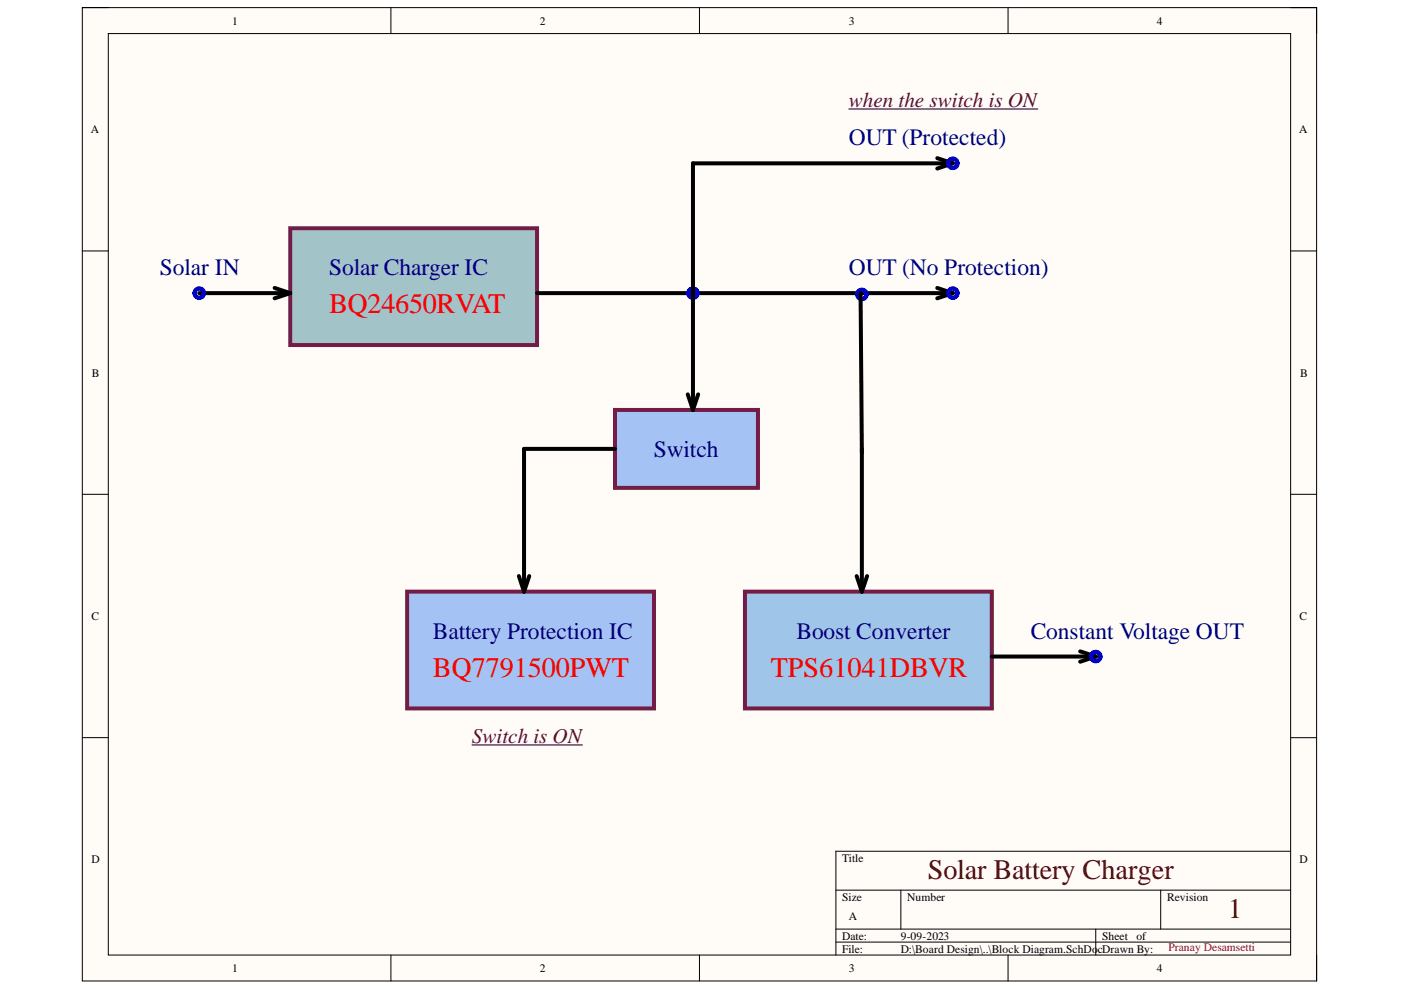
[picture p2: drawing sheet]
<svg xmlns="http://www.w3.org/2000/svg" width="297mm" height="210mm" viewBox="0 0 297 210" stroke-linecap="round" stroke-linejoin="round" font-family="sans-serif">
<path d="M17.5 1.6h261.6v206.4h-261.6z" fill-rule="evenodd" fill="#fffcf8"/>
<path d="M17.5 1.6h261.6v206.4h-261.6z" fill="none" stroke="#000" stroke-width=".21"/>
<path d="M23 7.1h250.6v195.4h-250.6z" fill-rule="evenodd" fill="#fffcf8"/>
<g fill="none" stroke="#000" stroke-width=".21">
<path d="M17.4 1.6h5.6M23 7.1h250.6v195.4h-250.6zM82.9 1.6v5.5M148.3 1.6v5.5M213.7 1.6v5.5M273.6 1.6h5.5v5.5M17.4 53.2h5.6M273.6 53.2h5.5M17.4 104.8h5.6M273.6 104.8h5.5M17.4 156.4h5.6M273.6 156.4h5.5"/>
<path d="M177.2 188.7h96.4M177.2 197h96.4M177.2 199.7h96.4M191 188.7v8.3M232.3 197v5.5M246.1 188.7v8.3M273.6 180.5h-96.4v22M82.9 202.5v5.5M148.3 202.5v5.5M213.7 202.5v5.5M279.1 202.5v5.5"/>
</g>
<path d="M61.5 48.4h52.4v24.8h-52.4z" fill-rule="evenodd" fill="#a2c4c9"/>
<path d="M61.5 48.4h52.4v24.8h-52.4z" fill="none" stroke="#741b47" stroke-width=".85"/>
<path d="M86.3 125.4h52.4v24.8h-52.4z" fill-rule="evenodd" fill="#a4c2f4"/>
<path d="M86.3 125.4h52.4v24.8h-52.4z" fill="none" stroke="#741b47" stroke-width=".85"/>
<path d="M157.9 125.4h52.4v24.8h-52.4z" fill-rule="evenodd" fill="#9fc5e8"/>
<path d="M157.9 125.4h52.4v24.8h-52.4z" fill="none" stroke="#741b47" stroke-width=".85"/>
<path d="M130.4 86.9h30.3v16.5h-30.3z" fill-rule="evenodd" fill="#a4c2f4"/>
<path d="M130.4 86.9h30.3v16.5h-30.3z" fill="none" stroke="#741b47" stroke-width=".85"/>
<g fill="none" stroke="#000" stroke-width=".85">
<path d="M198.7 33.5l3.3 1.1M202 34.6h-55.1v52.3M202 34.6l-3.3 1.1M42.2 62.2h19.3M58.2 61l3.3 1.2M61.5 62.2l-3.3 1M113.9 62.2h88.1M182.5 62.2l.2 33.8M198.7 61.1l3.3 1.1M202 62.2l-3.3 1M130.4 95.2h-19.3v30.2M145.8 83.6l1.1 3.3"/>
<path d="M148 83.6l-1.1 3.3M182.7 95.2v30.2M110 122.1l1.1 3.3M112.2 122.1l-1.1 3.3M181.6 122.1l1.1 3.3M183.8 122.1l-1.1 3.3M210.3 139.2h22M229 138.1l3.3 1.1M232.3 139.2l-3.3 1.1"/>
</g>
<g fill="none" stroke="#00f" stroke-width=".85">
<circle cx="202" cy="34.6" r=".99"/>
<circle cx="42.2" cy="62.2" r="1"/>
<circle cx="42.2" cy="62.2" r=".99"/>
<circle cx="146.9" cy="62.2" r=".99"/>
<circle cx="182.7" cy="62.4" r=".99"/>
<circle cx="202" cy="62.2" r=".99"/>
<circle cx="232.3" cy="139.2" r="1"/>
</g>
<path d="M180 23.1h40M100.1 157.9h23.4" fill="none" stroke="#4c1130" stroke-width=".25"/>
<g font-size="6" fill="#f00">
<text x="69.8" y="66.4">BQ24650RVAT</text>
<text x="91.8" y="143.4">BQ7791500PWT</text>
<text x="163.4" y="143.4">TPS61041DBVR</text>
</g>
<g font-size="6" fill="#5b0f00">
<text x="196.7" y="186.4">Solar Battery Charger</text>
<text x="260.4" y="194.6">1</text>
</g>
<g font-size="5" fill="#000080">
<text x="180" y="30.8">OUT (Protected)</text>
<text x="33.9" y="58.4">Solar IN</text>
<text x="69.8" y="58.4">Solar Charger IC</text>
<text x="180" y="58.4">OUT (No Protection)</text>
<text x="138.6" y="96.9">Switch</text>
<text x="91.8" y="135.4">Battery Protection IC</text>
<text x="168.9" y="135.4">Boost Converter</text>
<text x="218.5" y="135.4">Constant Voltage OUT</text>
</g>
<g font-size="4.5" fill="#4c1130">
<text x="180" y="22.6">when the switch is ON</text>
<text x="100.1" y="157.5">Switch is ON</text>
</g>
<g font-size="2.5">
<text x="49.2" y="5.2">1</text>
<text x="114.4" y="5.2">2</text>
<text x="180" y="5.2">3</text>
<text x="245.3" y="5.2">4</text>
<text x="19.3" y="28.3">A</text>
<text x="275.5" y="28.3">A</text>
<text x="19.5" y="79.8">B</text>
<text x="275.6" y="79.8">B</text>
<text x="19.4" y="131.5">C</text>
<text x="275.5" y="131.5">C</text>
<text x="19.4" y="183.1">D</text>
<text x="178.5" y="182.7">Title</text>
<text x="275.5" y="183.1">D</text>
<text x="178.5" y="190.9">Size</text>
<text x="192.3" y="190.9">Number</text>
<text x="247.5" y="190.9">Revision</text>
<text x="180" y="195.1">A</text>
<text x="178.5" y="199.2">Date:</text>
<text x="178.5" y="202">File:</text>
<text x="191" y="199.2">9-09-2023</text>
<text x="191" y="202">D:\Board Design\..\Block Diagram.SchDo</text>
<text x="232.8" y="202">cDrawn By:</text>
<text x="233.7" y="199.2">Sheet</text>
<text x="241" y="199.2">of</text>
<text x="49.2" y="206.1">1</text>
<text x="114.4" y="206.1">2</text>
<text x="180" y="206.1">3</text>
<text x="245.3" y="206.1">4</text>
</g>
<text font-size="2.5" fill="#a61c00" x="247.7" y="201.7">Pranay Desamsetti</text>
</svg>
